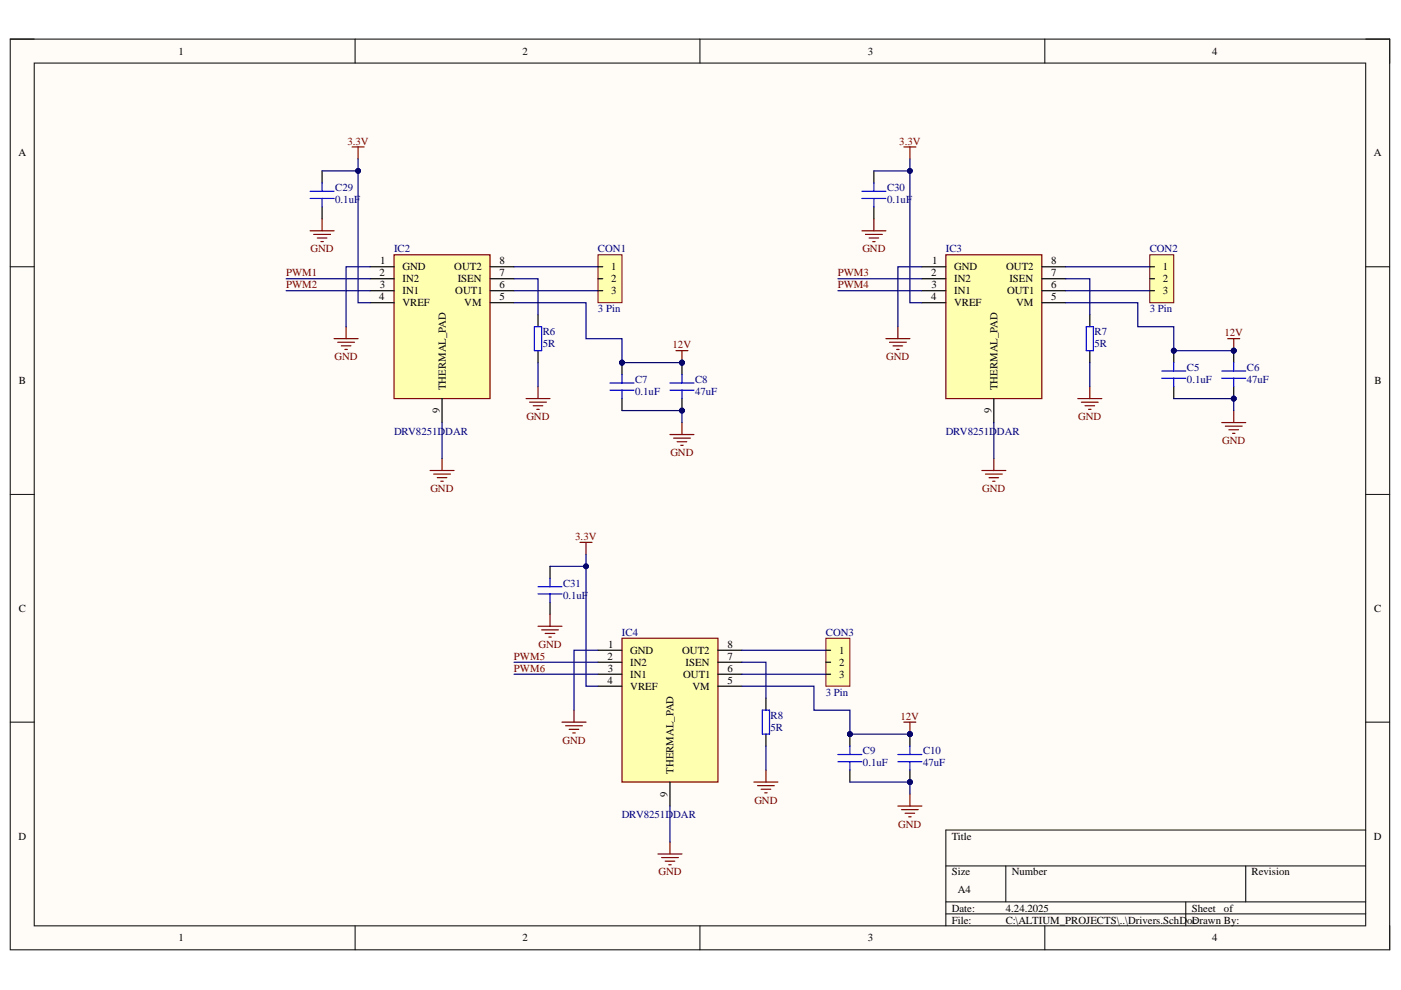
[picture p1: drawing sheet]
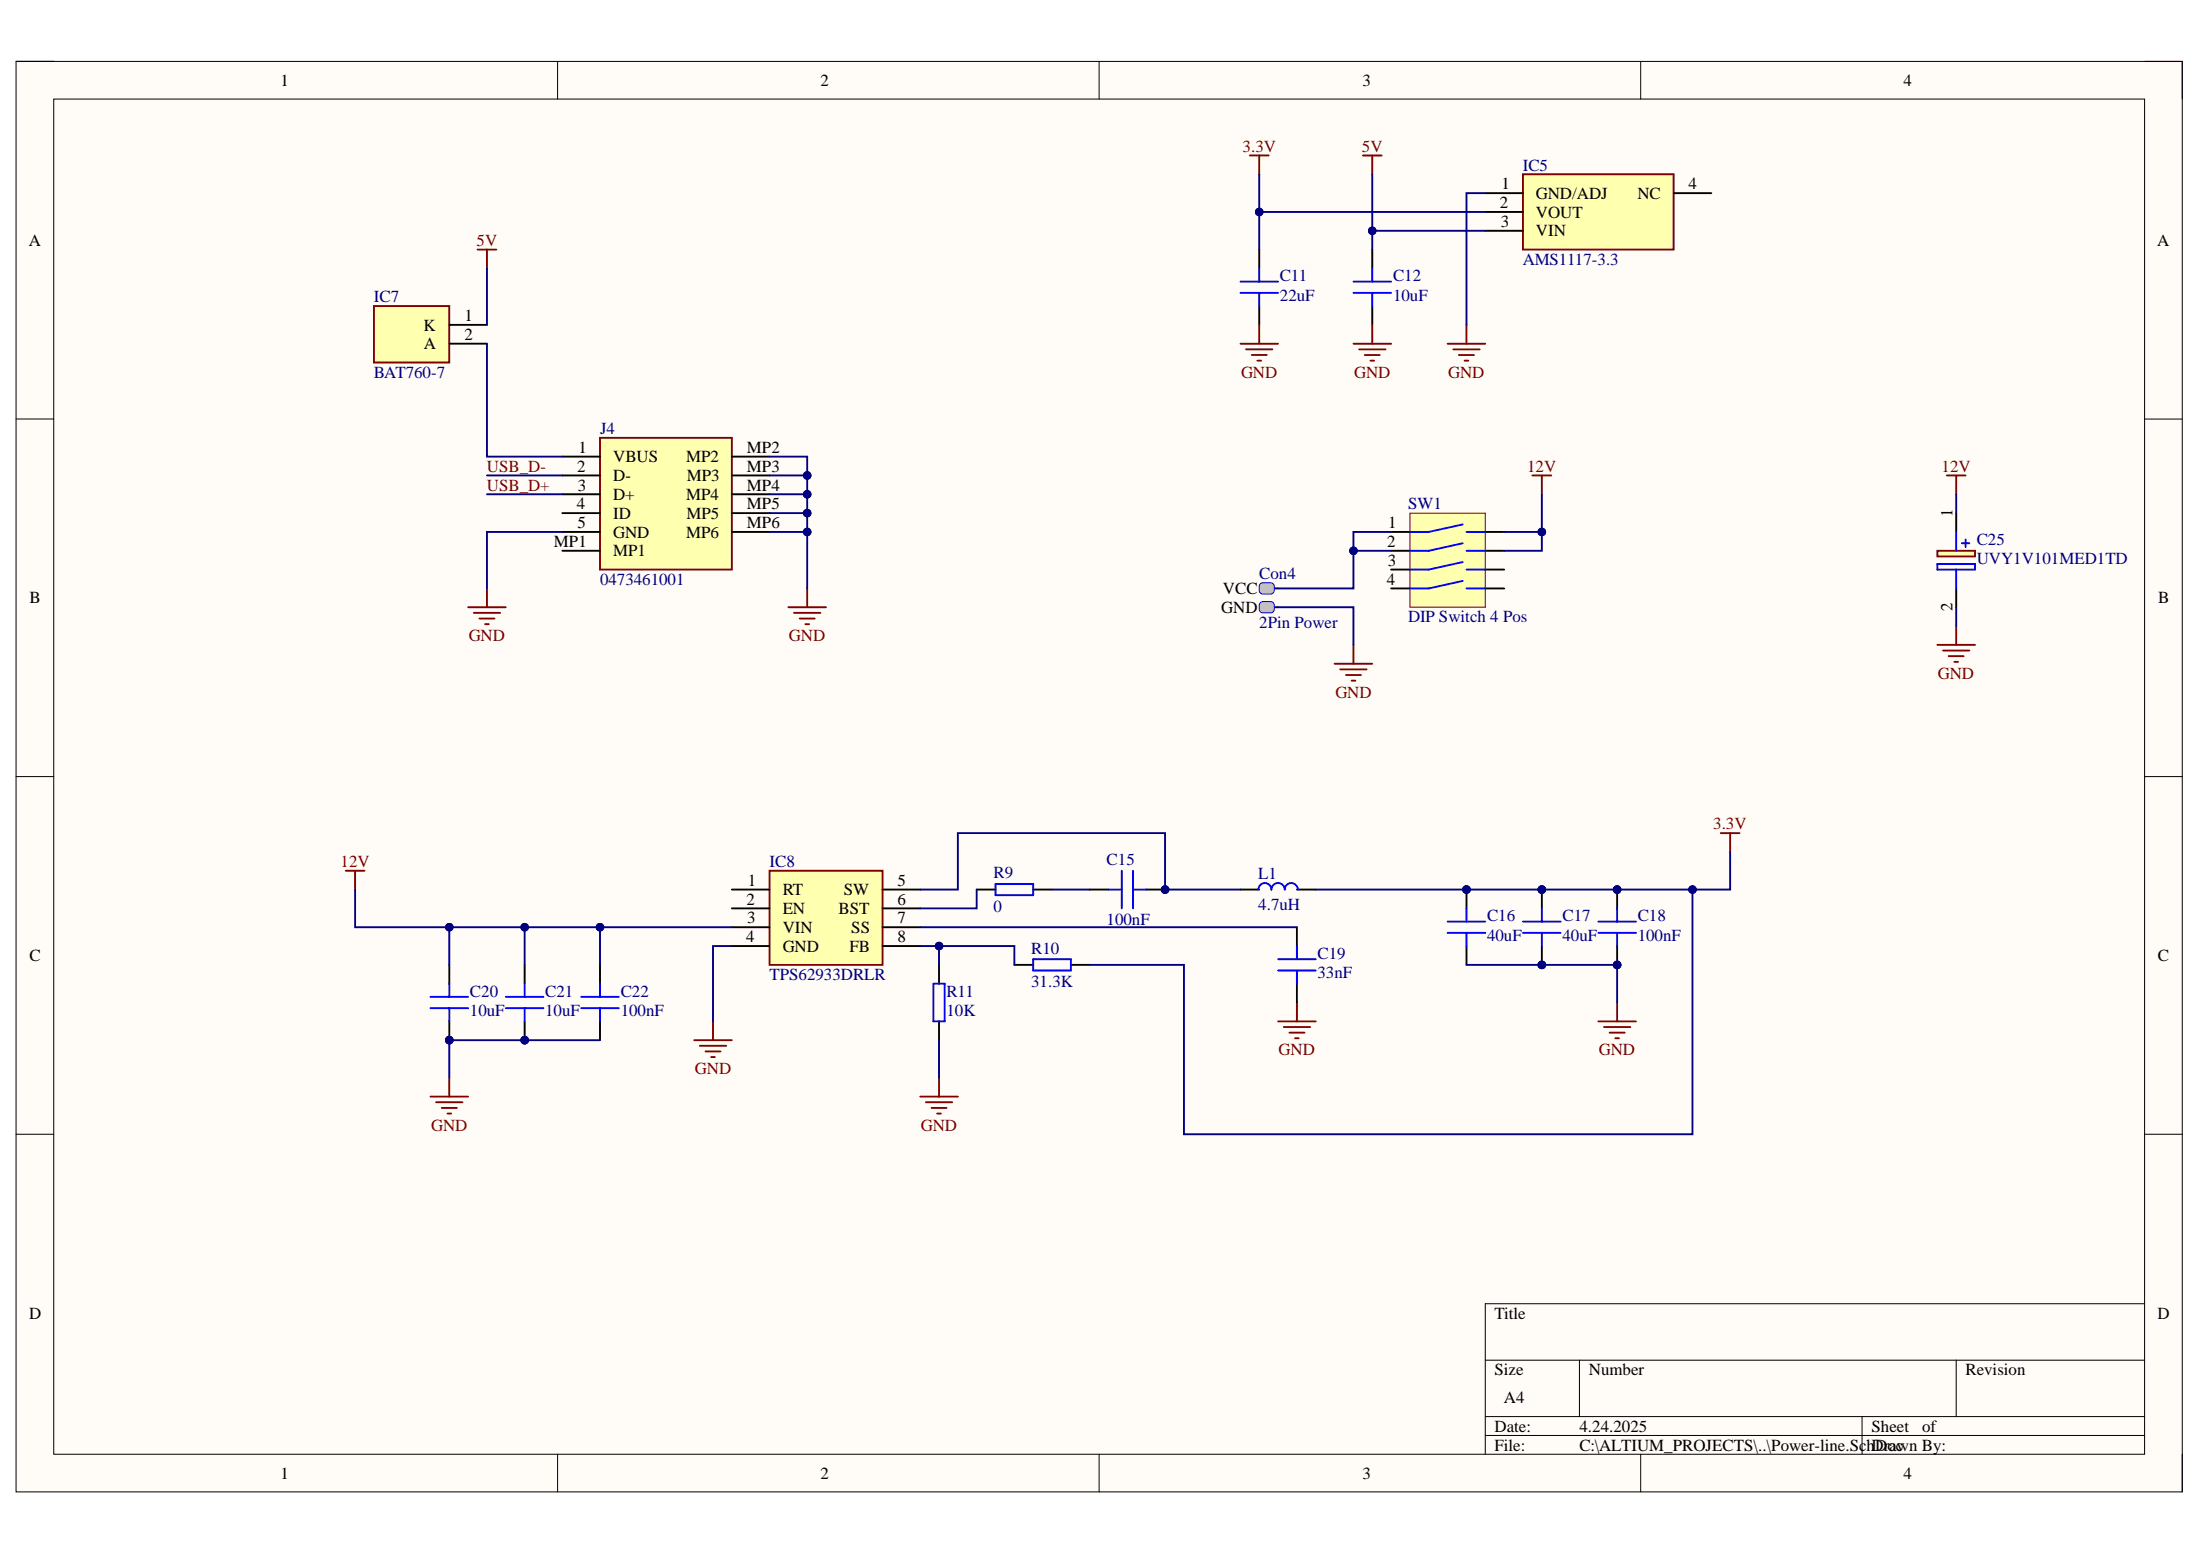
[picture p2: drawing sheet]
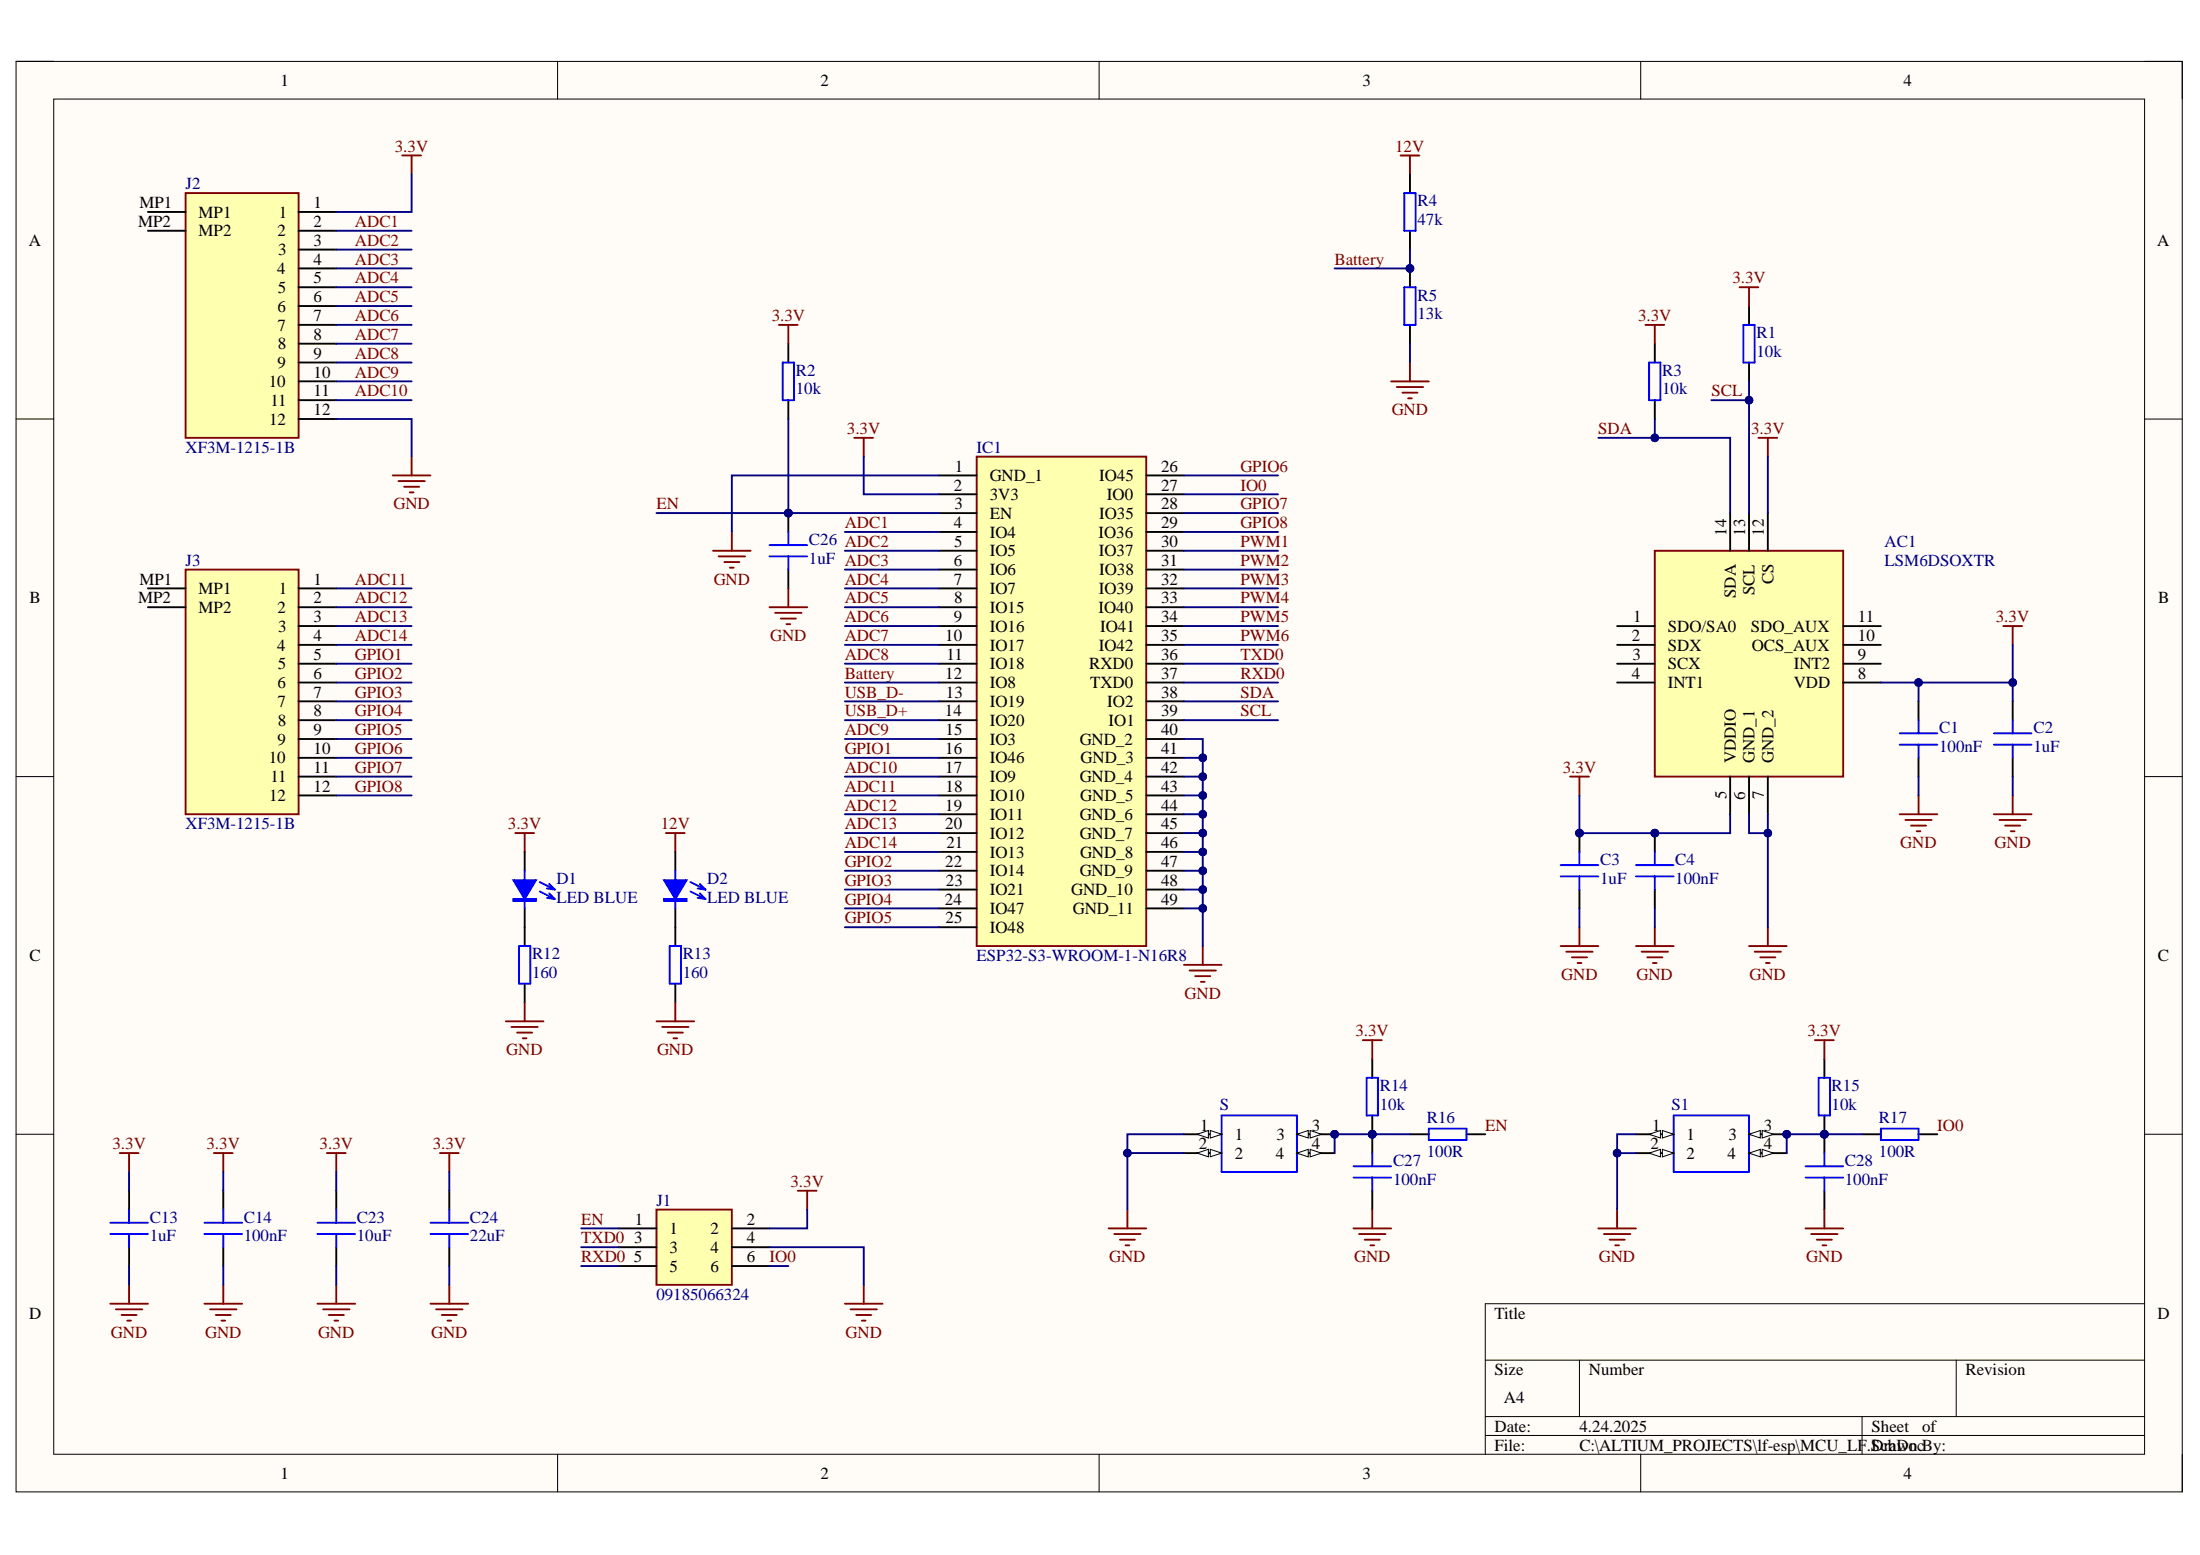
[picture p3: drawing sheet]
# Altium project lf-esp.PrjPcb
3 sheets, 70 parts. Net scope: global (net labels, ports and power ports of the same name join across sheets).
Board file: LF-ESP-V1.PcbDoc
Sheets:
  Drivers.SchDoc
  Power-line.SchDoc
  MCU_LF.SchDoc

## Sheet Drivers.SchDoc
size A4; SheetNumber: 1; SheetTotal: 3

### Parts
C5  0.1uF  [C 0402]
C6  47uF  [C 1206]
C7  0.1uF  [C 0402]
C8  47uF  [C 1206]
C9  0.1uF  [C 0402]
C10  47uF  [C 1206]
C29  0.1uF  [C 0402]
C30  0.1uF  [C 0402]
C31  0.1uF  [C 0402]
CON1  3 Pin  [BM03B-SRSS-TB]
CON2  3 Pin  [BM03B-SRSS-TB]
CON3  3 Pin  [BM03B-SRSS-TB]
IC2  DRV8251DDAR  [SOIC127P600X170-9N]
IC3  DRV8251DDAR  [SOIC127P600X170-9N]
IC4  DRV8251DDAR  [SOIC127P600X170-9N]
R6  5R  [R 1206]
R7  5R  [R 1206]
R8  5R  [R 1206]

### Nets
3.3V: C29.1 C30.1 C31.1 IC2.4(VREF) IC3.4(VREF) IC4.4(VREF)
12V: C5.1 C6.1 C7.1 C8.1 C9.1 C10.1 IC2.5(VM) IC3.5(VM) IC4.5(VM)
GND: C5.2 C6.2 C7.2 C8.2 C9.2 C10.2 C29.2 C30.2 C31.2 IC2.1(GND) IC2.9(THERMAL_PAD) IC3.1(GND) IC3.9(THERMAL_PAD) IC4.1(GND) IC4.9(THERMAL_PAD) R6.1 R7.1 R8.1
PWM1: IC2.2(IN2)
PWM2: IC2.3(IN1)
PWM3: IC3.2(IN2)
PWM4: IC3.3(IN1)
PWM5: IC4.2(IN2)
PWM6: IC4.3(IN1)
NetCON1_1: CON1.1 IC2.8(OUT2)
NetCON1_3: CON1.3 IC2.6(OUT1)
NetCON2_1: CON2.1 IC3.8(OUT2)
NetCON2_3: CON2.3 IC3.6(OUT1)
NetCON3_1: CON3.1 IC4.8(OUT2)
NetCON3_3: CON3.3 IC4.6(OUT1)
NetIC2_7: IC2.7(ISEN) R6.2
NetIC3_7: IC3.7(ISEN) R7.2
NetIC4_7: IC4.7(ISEN) R8.2

Not connected (* = marked no-connect by the designer): CON1 2; CON2 2; CON3 2

## Sheet Power-line.SchDoc
size A4; SheetNumber: 3; SheetTotal: 3

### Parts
C11  22uF  [C 0805]
C12  10uF  [C 0805]
C15  100nF  [C 0402]
C16  40uF  [C 1206]
C17  40uF  [C 1206]
C18  100nF  [C 0603]
C19  33nF  [C 0402]
C20  10uF  [C 1206]
C21  10uF  [C 1206]
C22  100nF  [C 0603]
C25  UVY1V101MED1TD  [CAPPRD250W50D655H1250]
Con4  2Pin Power  [B2B-ZR-SM4A-TF]
IC5  AMS1117-3.3  [SOT229P700X180-4N]
IC7  BAT760-7  [SOD2513X120N]
IC8  TPS62933DRLR  [SOTFL50P160X60-8N]
J4  0473461001  [0473461001]
L1  4.7uH  [HPI0630]
R9  0  [R 0402]
R10  31.3K  [R 0402]
R11  10K  [R 0402]
SW1  DIP Switch 4 Pos  [DIP Switch 4 pos 2.54mm]

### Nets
3.3V: C11.1 C16.1 C17.1 C18.1 IC5.2(VOUT) L1.2 R10.1
5V: C12.1 IC5.3(VIN) IC7.1(K)
12V: C20.1 C21.1 C22.1 C25.1(+) IC8.3(VIN) SW1.7 SW1.8
GND: C11.2 C12.2 C16.2 C17.2 C18.2 C19.2 C20.2 C21.2 C22.2 C25.2(-) Con4.2(GND) IC5.1(GND/ADJ) IC8.4(GND) J4.5(GND) J4.MP2 J4.MP3 J4.MP4 J4.MP5 J4.MP6 R11.1
USB_D+: J4.3(D+)
USB_D-: J4.2(D-)
NetC15_1: C15.1 R9.1
NetC15_2: C15.2 IC8.5(SW) L1.1
NetC19_1: C19.1 IC8.7(SS)
NetCon4_1: Con4.1(VCC) SW1.1 SW1.2
NetIC7_2: IC7.2(A) J4.1(VBUS)
NetIC8_6: IC8.6(BST) R9.2
NetIC8_8: IC8.8(FB) R10.2 R11.2

Not connected (* = marked no-connect by the designer): IC5 4(NC); IC8 1(RT) 2(EN); J4 4(ID) MP1; SW1 3 4 5 6

## Sheet MCU_LF.SchDoc
size A4; SheetNumber: 3; SheetTotal: 3

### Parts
AC1  LSM6DSOXTR  [LGA-14_1]
C1  100nF  [C 0402]
C2  1uF  [C 0402]
C3  1uF  [C 0402]
C4  100nF  [C 0402]
C13  1uF  [C 0402]
C14  100nF  [C 0402]
C23  10uF  [C 0402]
C24  22uF  [C 0402]
C26  1uF  [C 0402]
C27  100nF  [C 0402]
C28  100nF  [C 0402]
D1  LED BLUE  [LED 0603 BLUE]
D2  LED BLUE  [LED 0603 BLUE]
IC1  ESP32-S3-WROOM-1-N16R8  [ESP32S3WROOM1N16R8]
J1  09185066324  [09185066324]
J2  XF3M-1215-1B  [XF3M12151B]
J3  XF3M-1215-1B  [XF3M12151B]
R1  10k  [R 0402]
R2  10k  [R 0402]
R3  10k  [R 0402]
R4  47k  [R 0402]
R5  13k  [R 0402]
R12  160  [R 0402]
R13  160  [R 0402]
R14  10k  [R 0402]
R15  10k  [R 0402]
R16  100R  [R 0402]
R17  100R  [R 0402]
S  PTS810SJK250SMTRLFS  [PTS810SJG250SMTRLFS]  (value not drawn)
S1  PTS810SJK250SMTRLFS  [PTS810SJG250SMTRLFS]  (value not drawn)

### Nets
3.3V: AC1.5(VDDIO) AC1.8(VDD) AC1.12(CS) C1.1 C2.1 C3.1 C4.1 C13.1 C14.1 C23.1 C24.1 D1.1 IC1.2(3V3) J1.2 J2.1 R1.2 R2.2 R3.2 R14.2 R15.2
12V: D2.1 R4.2
GND: AC1.6(GND_1) AC1.7(GND_2) C1.2 C2.2 C3.2 C4.2 C13.2 C14.2 C23.2 C24.2 C26.2 C27.2 C28.2 IC1.1(GND_1) IC1.40(GND_2) IC1.41(GND_3) IC1.42(GND_4) IC1.43(GND_5) IC1.44(GND_6) IC1.45(GND_7) IC1.46(GND_8) IC1.47(GND_9) IC1.48(GND_10) IC1.49(GND_11) J1.4 J2.12 R5.1 R12.1 R13.1 S.1 S.2 S1.1 S1.2
ADC1: IC1.4(IO4) J2.2
ADC2: IC1.5(IO5) J2.3
ADC3: IC1.6(IO6) J2.4
ADC4: IC1.7(IO7) J2.5
ADC5: IC1.8(IO15) J2.6
ADC6: IC1.9(IO16) J2.7
ADC7: IC1.10(IO17) J2.8
ADC8: IC1.11(IO18) J2.9
ADC9: IC1.15(IO3) J2.10
ADC10: IC1.17(IO9) J2.11
ADC11: IC1.18(IO10) J3.1
ADC12: IC1.19(IO11) J3.2
ADC13: IC1.20(IO12) J3.3
ADC14: IC1.21(IO13) J3.4
Battery: IC1.12(IO8) R4.1 R5.2
EN: C26.1 IC1.3(EN) J1.1 R2.1 R16.1
GPIO1: IC1.16(IO46) J3.5
GPIO2: IC1.22(IO14) J3.6
GPIO3: IC1.23(IO21) J3.7
GPIO4: IC1.24(IO47) J3.8
GPIO5: IC1.25(IO48) J3.9
GPIO6: IC1.26(IO45) J3.10
GPIO7: IC1.28(IO35) J3.11
GPIO8: IC1.29(IO36) J3.12
IO0: IC1.27(IO0) J1.6 R17.1
PWM1: IC1.30(IO37)
PWM2: IC1.31(IO38)
PWM3: IC1.32(IO39)
PWM4: IC1.33(IO40)
PWM5: IC1.34(IO41)
PWM6: IC1.35(IO42)
RXD0: IC1.37(TXD0) J1.5
SCL: AC1.13(SCL) IC1.39(IO1) R1.1
SDA: AC1.14(SDA) IC1.38(IO2) R3.1
TXD0: IC1.36(RXD0) J1.3
USB_D+: IC1.14(IO20)
USB_D-: IC1.13(IO19)
NetC27_1: C27.1 R14.1 R16.2 S.3 S.4
NetC28_1: C28.1 R15.1 R17.2 S1.3 S1.4
NetD1_2: D1.2 R12.2
NetD2_2: D2.2 R13.2

Not connected (* = marked no-connect by the designer): AC1 1(SDO/SA0) 2(SDX) 3(SCX) 4(INT1) 9(INT2) 10(OCS_AUX) 11(SDO_AUX); J2 MP1 MP2; J3 MP1 MP2

## Nets that join several sheets
3.3V: Drivers (6 pins), Power-line (7 pins), MCU_LF (20 pins)
12V: Drivers (9 pins), Power-line (7 pins), MCU_LF (D2.1 R4.2)
GND: Drivers (18 pins), Power-line (20 pins), MCU_LF (33 pins)
PWM1: Drivers (IC2.2), MCU_LF (IC1.30)
PWM2: Drivers (IC2.3), MCU_LF (IC1.31)
PWM3: Drivers (IC3.2), MCU_LF (IC1.32)
PWM4: Drivers (IC3.3), MCU_LF (IC1.33)
PWM5: Drivers (IC4.2), MCU_LF (IC1.34)
PWM6: Drivers (IC4.3), MCU_LF (IC1.35)
USB_D+: Power-line (J4.3), MCU_LF (IC1.14)
USB_D-: Power-line (J4.2), MCU_LF (IC1.13)
